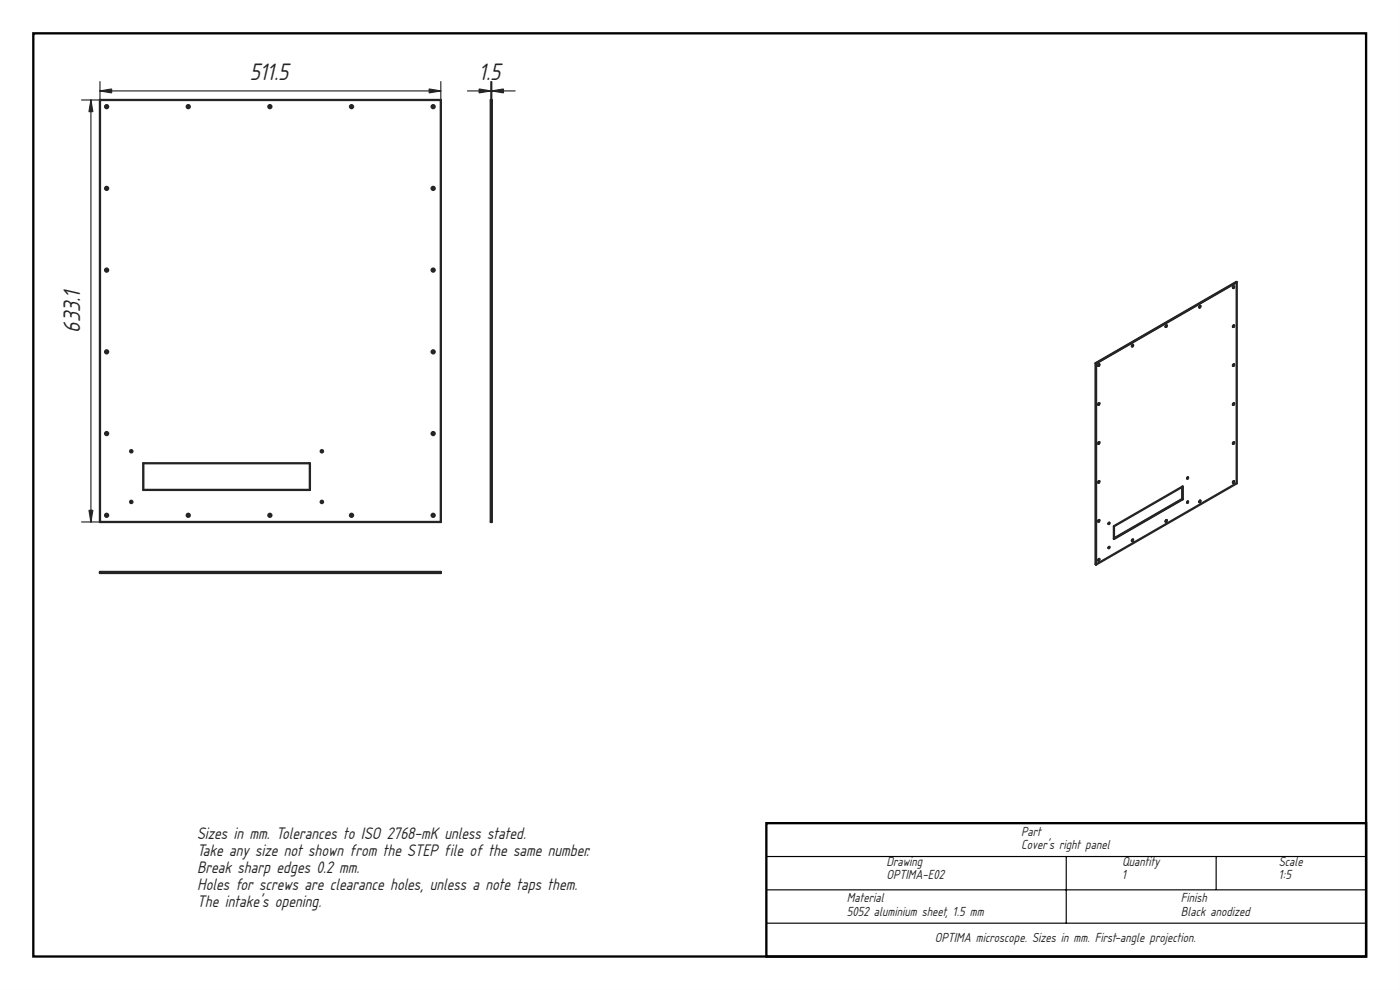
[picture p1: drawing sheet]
<svg xmlns="http://www.w3.org/2000/svg" width="420mm" height="297mm" viewBox="0 0 420 297" stroke-linecap="round" stroke-linejoin="round" font-family="sans-serif">
<path d="M0 0h420v297h-420zM0 0v297h420v-297z" fill="#000"/>
<path d="M10 10h400v277h-400zM230 247h180v40h-180z" fill="none" stroke="#000" stroke-width=".7" stroke-linecap="butt"/>
<path d="M230 257h180M320 257v20M365 257v10M230 267h180M230 277h180" fill="none" stroke="#000" stroke-width=".35"/>
<g fill="#fff">
<path d="M30 30h102.3v126.6h-102.3z" fill-rule="evenodd"/>
<path d="M43 139h50v8h-50z" fill-rule="evenodd"/>
<circle cx="32" cy="32" r=".45"/>
<circle cx="56.5" cy="154.6" r=".45"/>
<circle cx="130" cy="56.5" r=".45"/>
<circle cx="130" cy="81" r=".45"/>
<circle cx="32" cy="154.6" r=".45"/>
<circle cx="81" cy="32" r=".45"/>
<circle cx="105.5" cy="154.6" r=".45"/>
<circle cx="81" cy="154.6" r=".45"/>
<circle cx="32" cy="81" r=".45"/>
<circle cx="130" cy="130.1" r=".45"/>
<circle cx="105.5" cy="32" r=".45"/>
<circle cx="32" cy="56.5" r=".45"/>
<circle cx="32" cy="105.6" r=".45"/>
<circle cx="56.5" cy="32" r=".45"/>
<circle cx="130" cy="105.6" r=".45"/>
<circle cx="130" cy="32" r=".45"/>
<circle cx="32" cy="130.1" r=".45"/>
<circle cx="130" cy="154.6" r=".45"/>
<circle cx="39.4" cy="135.4" r=".34"/>
<circle cx="96.6" cy="135.4" r=".34"/>
<circle cx="96.6" cy="150.6" r=".34"/>
<circle cx="39.4" cy="150.6" r=".34"/>
</g>
<g fill="none" stroke="#212529" stroke-width=".7">
<path d="M30 30h102.3v126.6h-102.3zM43 139h50v8h-50z"/>
<circle cx="32" cy="32" r=".45"/>
<circle cx="56.5" cy="32" r=".45"/>
<circle cx="81" cy="32" r=".45"/>
<circle cx="105.5" cy="32" r=".45"/>
<circle cx="130" cy="32" r=".45"/>
<circle cx="32" cy="56.5" r=".45"/>
<circle cx="130" cy="56.5" r=".45"/>
<circle cx="32" cy="81" r=".45"/>
<circle cx="130" cy="81" r=".45"/>
<circle cx="32" cy="105.6" r=".45"/>
<circle cx="130" cy="105.6" r=".45"/>
<circle cx="32" cy="130.1" r=".45"/>
<circle cx="39.4" cy="135.4" r=".34"/>
<circle cx="96.6" cy="135.4" r=".34"/>
<circle cx="130" cy="130.1" r=".45"/>
<circle cx="32" cy="154.6" r=".45"/>
<circle cx="39.4" cy="150.6" r=".34"/>
<circle cx="56.5" cy="154.6" r=".45"/>
<circle cx="81" cy="154.6" r=".45"/>
<circle cx="96.6" cy="150.6" r=".34"/>
<circle cx="105.5" cy="154.6" r=".45"/>
<circle cx="130" cy="154.6" r=".45"/>
</g>
<path d="M24.5 30h5.6M27.3 30v126.6M30 27.3h102.3M30 24.5v132.1M132.3 24.5v5.6M24.5 156.6h5.6" fill="none" stroke="#212529" stroke-width=".35"/>
<g fill="#212529" stroke="#212529" stroke-width=".35">
<path d="M128.8 26.7l3.5 .6-3.5 .6z"/>
<path d="M30 27.3l3.5-.6v1.2z"/>
<path d="M26.7 153.1h1.2l-.6 3.5z"/>
<path d="M27.3 30l.6 3.5h-1.2z"/>
</g>
<path d="M30 171.6h102.3v.3h-102.3z" fill-rule="evenodd" fill="#fff"/>
<path d="M30 171.6h102.3v.3h-102.3z" fill="none" stroke="#212529" stroke-width=".7"/>
<path d="M147.3 30h.3v126.6h-.3z" fill-rule="evenodd" fill="#fff"/>
<path d="M147.3 30h.3v126.6h-.3z" fill="none" stroke="#212529" stroke-width=".7"/>
<path d="M140.3 27.3h14.3M147.3 24.5v132.1M147.6 24.5v132.1" fill="none" stroke="#212529" stroke-width=".35"/>
<g fill="#212529" stroke="#212529" stroke-width=".35">
<path d="M147.6 27.3l3.5-.6v1.2z"/>
<path d="M143.8 26.7l3.5 .6-3.5 .6z"/>
</g>
<g fill="#fff">
<path d="M328.8 109l42.4-24.3v60.3l-42.3 24.4z" fill-rule="evenodd"/>
<path d="M328.9 109.1l42.3-24.4v60.3l-42.3 24.4z" fill-rule="evenodd"/>
<path d="M334.3 157.9l20.6-11.9v3.8l-20.6 11.9z" fill-rule="evenodd"/>
<path d="M334.3 157.9l20.5-11.8v3.6l-20.5 11.9z" fill-rule="evenodd"/>
<path d="M328.8 109l.1 60.4z" fill-rule="evenodd"/>
<path d="M328.8 109l42.4-24.3z" fill-rule="evenodd"/>
<path d="M334.3 161.6l20.6-11.8z" fill-rule="evenodd"/>
<path d="M354.8 146.1l.1 3.7z" fill-rule="evenodd"/>
<path d="M370.2 144.4l.2 .1-.3 .3z" fill-rule="evenodd"/>
<path d="M329.7 167.8h.2l-.2 .4z" fill-rule="evenodd"/>
<path d="M329.7 109.3l.2 .1-.2 .4z" fill-rule="evenodd"/>
<path d="M370.2 109.4h.2l-.3 .4z" fill-rule="evenodd"/>
<path d="M360.1 91.8l.2 .1-.3 .4z" fill-rule="evenodd"/>
<path d="M329.7 132.7l.2 .1-.2 .3z" fill-rule="evenodd"/>
<path d="M329.7 156.1h.2l-.2 .4z" fill-rule="evenodd"/>
<path d="M349.9 156.1h.3l-.3 .4z" fill-rule="evenodd"/>
<path d="M349.9 97.7h.3l-.3 .4z" fill-rule="evenodd"/>
<path d="M370.2 121.1h.2l-.3 .4z" fill-rule="evenodd"/>
<path d="M329.7 121l.2 .1-.2 .4z" fill-rule="evenodd"/>
<path d="M339.8 103.5h.3l-.3 .4z" fill-rule="evenodd"/>
<path d="M360.1 150.3h.2l-.3 .4z" fill-rule="evenodd"/>
<path d="M329.7 144.4h.2l-.2 .4z" fill-rule="evenodd"/>
<path d="M370.2 132.7l.2 .1-.3 .4z" fill-rule="evenodd"/>
<path d="M370.2 97.7h.2l-.3 .4z" fill-rule="evenodd"/>
<path d="M370.2 86h.2l-.3 .4z" fill-rule="evenodd"/>
<path d="M339.8 161.9l.3 .1-.3 .4z" fill-rule="evenodd"/>
<path d="M329.8 167.7l.1 .2-.3 .3z" fill-rule="evenodd"/>
<path d="M370.3 144.4l.1 .2-.3 .2z" fill-rule="evenodd"/>
<path d="M329.8 109.3l.1 .2-.3 .3z" fill-rule="evenodd"/>
<path d="M329.8 144.3l.1 .3-.3 .2z" fill-rule="evenodd"/>
<path d="M360.2 150.2l.1 .2-.3 .3z" fill-rule="evenodd"/>
<path d="M339.9 103.5l.1 .2-.3 .2z" fill-rule="evenodd"/>
<path d="M329.8 121l.1 .2-.3 .2z" fill-rule="evenodd"/>
<path d="M350 156l.2 .3-.3 .2z" fill-rule="evenodd"/>
<path d="M350 97.6l.2 .2-.3 .3z" fill-rule="evenodd"/>
<path d="M329.8 132.7l.1 .2-.3 .2z" fill-rule="evenodd"/>
<path d="M370.3 121l.1 .2-.3 .3z" fill-rule="evenodd"/>
<path d="M370.3 132.7l.1 .2-.3 .2z" fill-rule="evenodd"/>
<path d="M329.8 156l.1 .3-.3 .2z" fill-rule="evenodd"/>
<path d="M370.3 97.6l.1 .2-.3 .3z" fill-rule="evenodd"/>
<path d="M360.2 91.8l.1 .2-.3 .2z" fill-rule="evenodd"/>
<path d="M370.3 109.3l.1 .2-.3 .3z" fill-rule="evenodd"/>
<path d="M339.9 161.9l.1 .2-.3 .2z" fill-rule="evenodd"/>
<path d="M370.3 85.9l.1 .3-.3 .2z" fill-rule="evenodd"/>
<path d="M370.2 109.4l-.2 .3z" fill-rule="evenodd"/>
<path d="M360.1 91.8l-.2 .4z" fill-rule="evenodd"/>
<path d="M329.7 156.1l-.1 .3z" fill-rule="evenodd"/>
<path d="M370.2 86l-.2 .3z" fill-rule="evenodd"/>
<path d="M370.2 144.4l-.2 .4z" fill-rule="evenodd"/>
<path d="M329.7 132.7l-.1 .4z" fill-rule="evenodd"/>
<path d="M370.2 121.1l-.2 .3z" fill-rule="evenodd"/>
<path d="M339.8 161.9l-.1 .4z" fill-rule="evenodd"/>
<path d="M349.9 97.7l-.1 .3z" fill-rule="evenodd"/>
<path d="M349.9 156.1l-.1 .3z" fill-rule="evenodd"/>
<path d="M329.7 109.3l-.1 .4z" fill-rule="evenodd"/>
<path d="M370.2 132.7l-.2 .4z" fill-rule="evenodd"/>
<path d="M329.7 121l-.1 .4z" fill-rule="evenodd"/>
<path d="M339.8 103.5l-.1 .4z" fill-rule="evenodd"/>
<path d="M360.1 150.3l-.2 .3z" fill-rule="evenodd"/>
<path d="M370.2 97.7l-.2 .3z" fill-rule="evenodd"/>
<path d="M329.7 167.8l-.1 .3z" fill-rule="evenodd"/>
<path d="M329.7 144.4l-.1 .3z" fill-rule="evenodd"/>
<path d="M332.8 164.2l-.1 .2z" fill-rule="evenodd"/>
<path d="M356.4 150.5l-.1 .2z" fill-rule="evenodd"/>
<path d="M356.4 143.3l-.1 .2z" fill-rule="evenodd"/>
<path d="M332.8 156.9l-.1 .2z" fill-rule="evenodd"/>
<circle cx="332.8" cy="164.3" r=".17"/>
<circle cx="356.4" cy="150.6" r=".17"/>
<circle cx="356.4" cy="143.4" r=".17"/>
<circle cx="332.8" cy="157" r=".17"/>
<circle cx="332.8" cy="157" r=".16"/>
<circle cx="356.4" cy="143.4" r=".16"/>
<circle cx="356.4" cy="150.6" r=".16"/>
<circle cx="332.8" cy="164.3" r=".16"/>
</g>
<g fill="none" stroke="#212529" stroke-width=".7">
<path d="M350 97.6l.2 .2-.3 .3zM350 97.6l-.2 .4M360.1 91.8l.2 .2-.3 .2zM360.2 91.8l-.3 .4M370.2 97.7l.2 .1-.3 .3zM370.2 86l.2 .2-.3 .2zM370.3 97.6l-.3 .4M370.3 85.9l-.3 .4M371.2 84.7l-42.4 24.3M371.2 84.7l-42.3 24.4M371.2 84.7v60.3l-42.3 24.4M328.8 109l.1 60.4"/>
<path d="M328.8 109l.1 .1M328.9 109.1v60.3M329.8 109.3l.1 .2-.3 .3zM329.8 109.3l-.2 .4M339.8 103.8l-.1 .1M339.9 103.5l.1 .2-.3 .2zM339.9 103.5l-.1 .3M370.2 109.3l.2 .2-.3 .3zM370.3 109.3l-.3 .4M329.8 132.7l.1 .2-.3 .2zM329.8 121l.1 .2-.3 .2zM329.8 132.7l-.2 .4"/>
<path d="M329.8 121l-.2 .4M370.2 132.7l.2 .2-.3 .2zM370.2 121l.2 .2-.3 .3zM370.3 132.7l-.3 .4M370.3 121l-.3 .4M329.8 156.1l.1 .2-.3 .2zM329.8 144.4l.1 .2-.3 .2zM329.8 156l-.2 .4M329.8 144.3l-.2 .4M332.7 157.1h.1M332.8 156.9l.2 .1-.3 .2zM332.8 156.9l-.1 .2"/>
<path d="M334.3 157.9l20.6-11.9v3.8l-20.6 11.9zM350 156.1l.2 .2-.3 .2zM350 156l-.2 .4M354.8 149.7l-20.5 11.9M354.8 146.1v3.6M354.8 149.7l.1 .1M356.3 150.7h.1M356.3 143.5h.1M356.4 150.5l.2 .1-.3 .2zM356.4 143.2l.2 .2-.3 .2zM356.4 150.5l-.1 .2M356.4 143.2l-.1 .3"/>
<path d="M360.1 150.2l.2 .2-.3 .3zM360.2 150.2l-.3 .4M370.2 144.4l.2 .2-.3 .2zM370.3 144.4l-.3 .4M329.8 167.7l.1 .2-.3 .3zM329.8 167.7l-.2 .4M332.7 164.4h.1M332.8 164.1l.2 .2-.3 .1zM332.8 164.1l-.1 .3M339.8 162.3h-.1M339.9 161.9l.1 .2-.3 .2zM339.9 161.9l-.1 .4"/>
</g>
<g font-size="6.7" fill="#212529">
<text x="74.9" y="24.1">511.5</text>
<text x="143.8" y="24.1">1.5</text>
<text x="24.1" y="99.8" transform="rotate(-90 24.1 99.8)">633.1</text>
</g>
<g font-size="4.7" fill="#212529">
<text x="59.1" y="251.7">Sizes in mm. Tolerances to ISO 2768-mK unless stated.</text>
<text x="59.1" y="256.8">Take any size not shown from the STEP file of the same number.</text>
<text x="59.1" y="261.9">Break sharp edges 0.2 mm.</text>
<text x="59.1" y="267">Holes for screws are clearance holes, unless a note taps them.</text>
<text x="59.1" y="272.1">The intake's opening.</text>
</g>
<g font-size="3.7" fill="#212529">
<text x="306.4" y="250.7">Part</text>
<text x="306.4" y="254.8">Cover's right panel</text>
<text x="266.1" y="259.7">Drawing</text>
<text x="266.1" y="263.8">OPTIMA-E02</text>
<text x="336.7" y="259.7">Quantity</text>
<text x="336.7" y="263.8">1</text>
<text x="383.8" y="259.7">Scale</text>
<text x="383.8" y="263.8">1:5</text>
<text x="254.2" y="270.7">Material</text>
<text x="254.2" y="274.8">5052 aluminium sheet, 1.5 mm</text>
<text x="354.4" y="270.7">Finish</text>
<text x="354.4" y="274.8">Black anodized</text>
<text x="280.6" y="282.7">OPTIMA microscope. Sizes in mm. First-angle projection.</text>
</g>
</svg>
